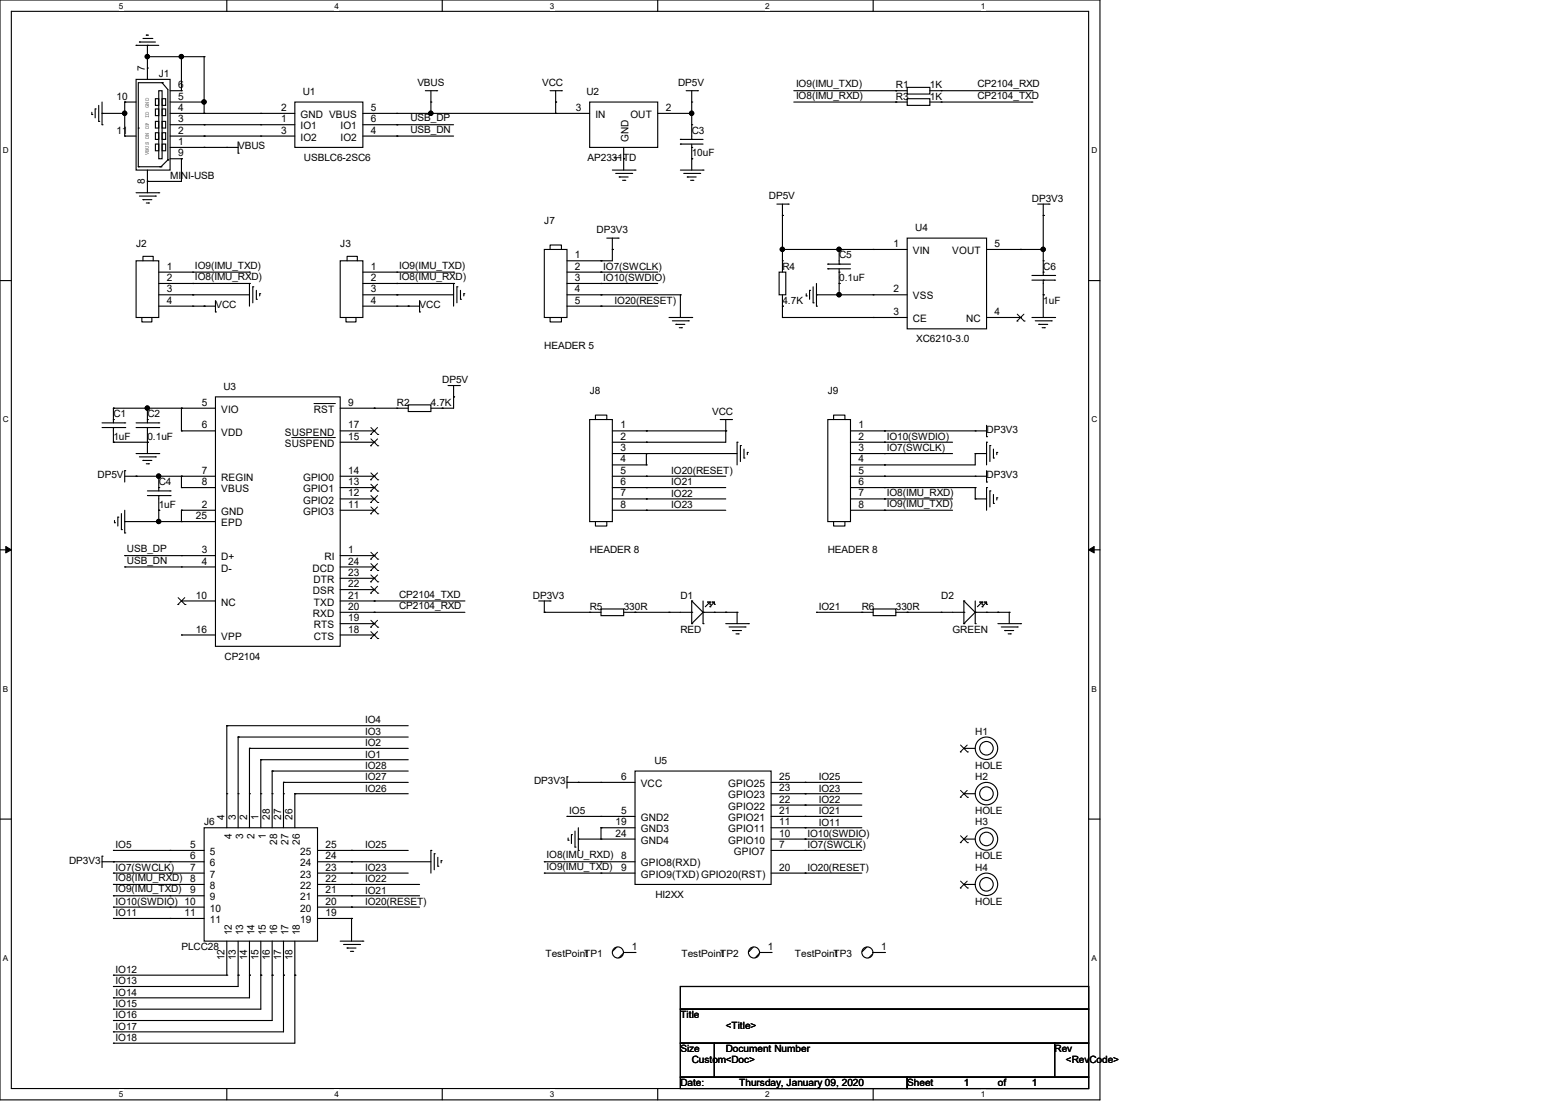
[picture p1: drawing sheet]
# OrCAD Capture schematic HI2XXDK.DSN
size Custom

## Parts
C1  1uF  [C0603]
C2  0.1uF  [C0603]
C3  10uF  [SC1206]
C4  1uF  [C0603]
C5  0.1uF  [C0603]
C6  1uF  [C0603]
D1  RED  [D0603]
D2  GREEN  [D0603]
H1  HOLE  [HOLE-2-MM]
H2  HOLE  [HOLE-2-MM]
H3  HOLE  [HOLE-2-MM]
H4  HOLE  [HOLE-2-MM]
J1  MINI-USB  [MICRO-USB-B-1051640001]
J2  4 HEADER  [HEADER1X4-2_54mm]
J3  4 HEADER  [XH2_54-4P_SMD_180]
J6  PLCC28  [PLCC28_DIP]
J7  HEADER 5  [HEADER1X5-1_27mm]
J8  HEADER 8  [HEADER1X8-2_54mm]
J9  HEADER 8  [HEADER1X8-2_54mm]
R1  1K  [R0603]
R2  4.7K  [R0603]
R3  1K  [R0603]
R4  4.7K  [R0603]
R5  330R  [R0603]
R6  330R  [R0603]
TP1  TestPoint  [TP-C-40]
TP2  TestPoint  [TP-C-40]
TP3  TestPoint  [TP-C-40]
U1  USBLC6-2SC6  [SOT23-6-0_95]
U2  AP2331TD  [SOT23-3-0_95]
U3  CP2104  [QFN-24_4X4mm_p0_5]
U4  XC6210-3.0  [SOT23-5-0_95]
U5  HI2XX  [HI226]

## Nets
GND: C1.1 C2.1 C3.2 C4.1 C5.2 C6.1 D1.2(-) D2.2(-) J1.4(ID) J1.5(GND) J1.6 J1.7 J1.8 J1.9 J1.10 J1.11 J2.3 J3.3 J6.19 J6.24 J7.4 J8.3 J8.4 J9.4 J9.6 U1.2(GND) U2.1(GND) U3.2(GND) U3.25(EPD) U4.2(VSS) U5.19(GND3) U5.24(GND4)
VBUS: J1.1(VBUS) J2.4 J3.4 J8.1 J8.2 U1.5(VBUS) U2.3(IN)
CP2104_RXD: R1.1 U3.20(RXD)
CP2104_TXD: R3.1 U3.21(TXD)
DP3V3: C6.2 J6.6 J7.1 J9.1 J9.5 R5.1 U4.5(VOUT) U5.6(VCC)
DP5V: C3.1 C4.2 C5.1 R2.2 R4.2 U2.2(OUT) U3.7(REGIN) U3.8(VBUS) U4.1(VIN)
IO1: J6.1
IO2: J6.2
IO3: J6.3
IO4: J6.4
IO5: J6.5 U5.5(GND2)
IO7(SWCLK): J6.7 J7.2 J9.3 U5.7(GPIO7)
IO8(IMU_RXD): J2.2 J3.2 J6.8 J9.7 R3.2 U5.8(GPIO8(RXD))
IO9(IMU_TXD): J2.1 J3.1 J6.9 J9.8 R1.2 U5.9(GPIO9(TXD))
IO10(SWDIO): J6.10 J7.3 J9.2 U5.10(GPIO10)
IO11: J6.11 U5.11(GPIO11)
IO12: J6.12
IO13: J6.13
IO14: J6.14
IO15: J6.15
IO16: J6.16
IO17: J6.17
IO18: J6.18
IO20(RESET): J6.20 J7.5 J8.5 U5.20(GPIO20(RST))
IO21: J6.21 J8.6 R6.1 U5.21(GPIO21)
IO22: J6.22 J8.7 U5.22(GPIO22)
IO23: J6.23 J8.8 U5.23(GPIO23)
IO25: J6.25 U5.25(GPIO25)
IO26: J6.26
IO27: J6.27
IO28: J6.28
USB_DN: U1.4(IO2) U3.4(D-)
USB_DP: U1.6(IO1) U3.3(D+)
N02222: C1.2 C2.2 U3.5(VIO) U3.6(VDD)
N03180: R2.1 U3.9(~{RST})
N03555: D2.1(+) R6.2
N94151: D1.1(+) R5.2
N576722: J1.3(DP) U1.1(IO1)
N576726: J1.2(DN) U1.3(IO2)
N579280: R4.1 U4.3(CE)

Not connected (* = marked no-connect by the designer): H1 1*; H2 1*; H3 1*; H4 1*; TP1 1(TP); TP2 1(TP); TP3 1(TP); U3 1(RI)* 10(NC)* 11(GPIO3)* 12(GPIO2)* 13(GPIO1)* 14(GPIO0)* 15(S~{USPEND})* 16(VPP) 17(SUSPEND)* 18(CTS)* 19(RTS)* 22(DSR)* 23(DTR)* 24(DCD)*; U4 4(NC)*
